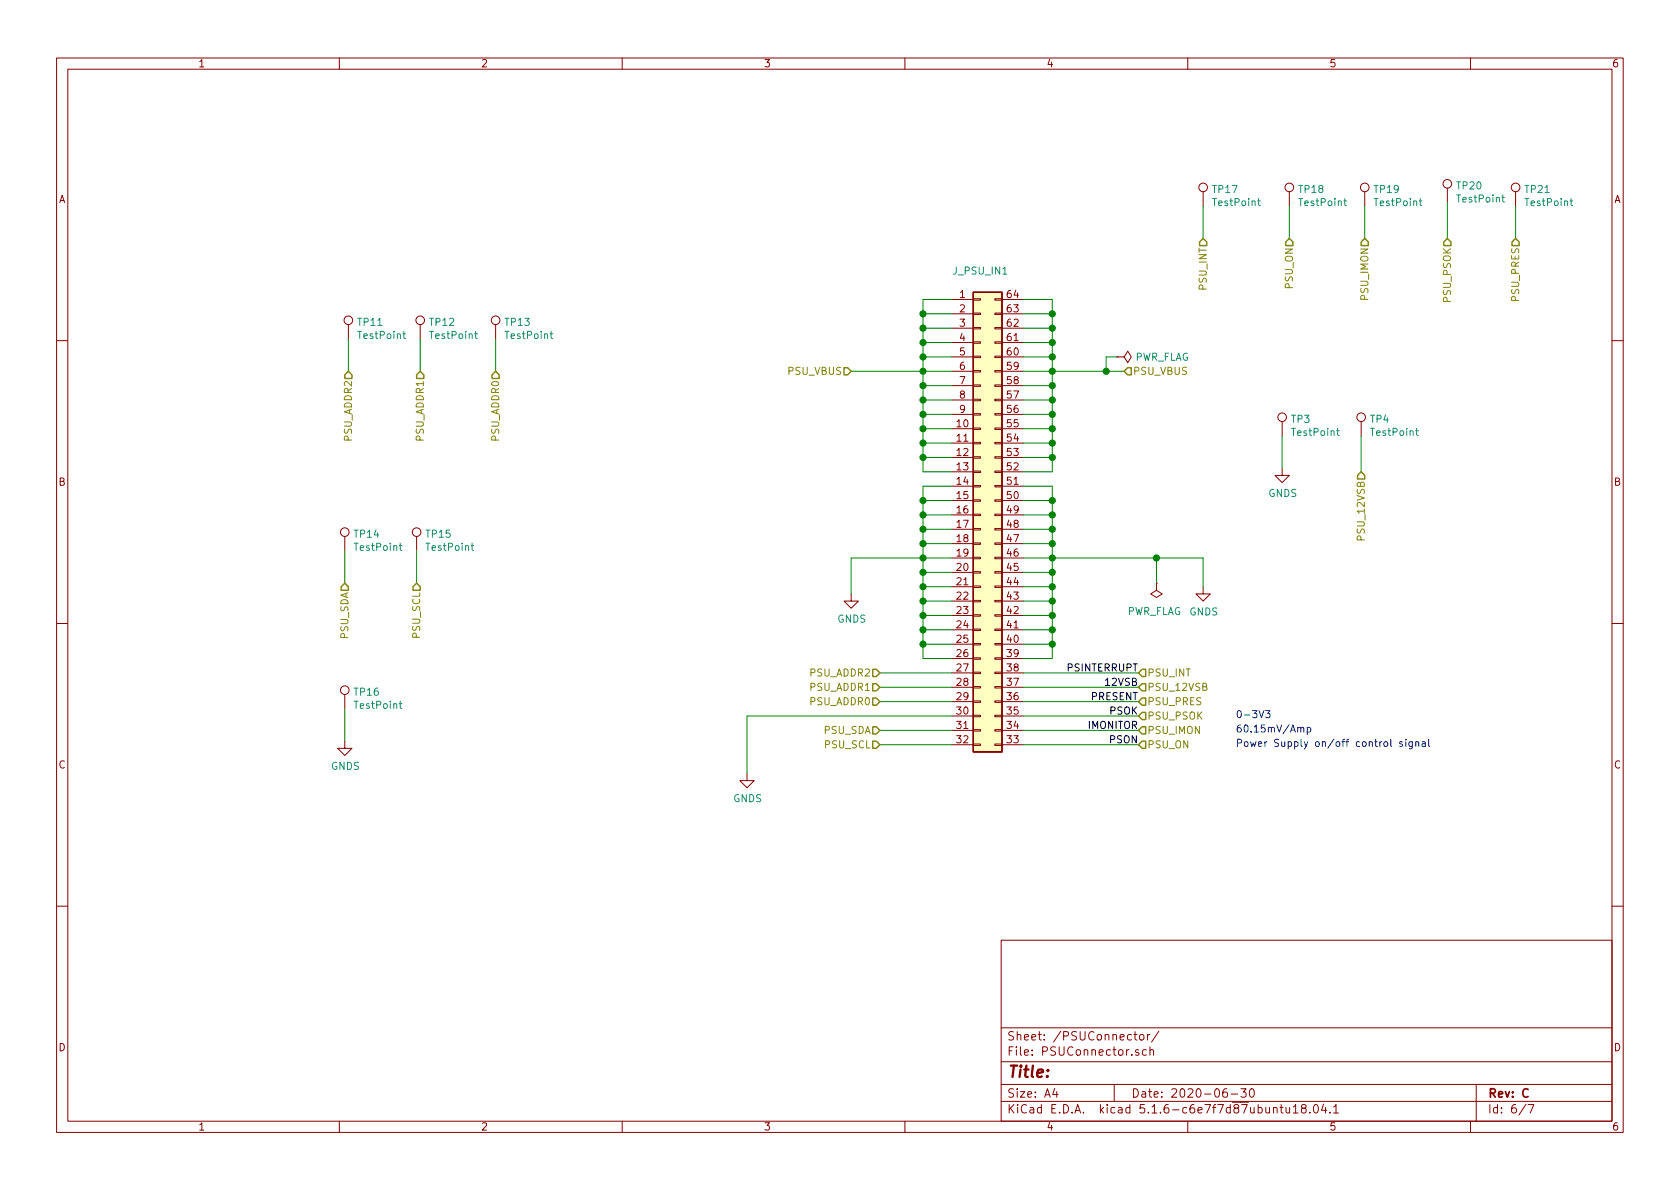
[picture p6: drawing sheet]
EESchema Schematic File Version 4
EELAYER 30 0
EELAYER END
$Descr A4 11693 8268
encoding utf-8
Sheet 6 7
Title ""
Date "2020-06-30"
Rev "C"
Comp ""
Comment1 ""
Comment2 ""
Comment3 ""
Comment4 ""
$EndDescr
Wire Wire Line
	6625 2075 6425 2075
Wire Wire Line
	6625 2175 6425 2175
Wire Wire Line
	6625 2275 6425 2275
Wire Wire Line
	6625 2375 6425 2375
Wire Wire Line
	6625 2475 6425 2475
Wire Wire Line
	6625 2575 6425 2575
Wire Wire Line
	6625 2675 6425 2675
Wire Wire Line
	6625 2775 6425 2775
Wire Wire Line
	6625 2875 6425 2875
Wire Wire Line
	6625 2975 6425 2975
Wire Wire Line
	6625 3075 6425 3075
Wire Wire Line
	6625 3175 6425 3175
Wire Wire Line
	6625 3275 6425 3275
Wire Wire Line
	6625 3375 6425 3375
Wire Wire Line
	6625 3475 6425 3475
Wire Wire Line
	6625 3575 6425 3575
Wire Wire Line
	6625 3675 6425 3675
Wire Wire Line
	6625 3775 6425 3775
Wire Wire Line
	6625 3875 6425 3875
Wire Wire Line
	6625 3975 6425 3975
Wire Wire Line
	6625 4075 6425 4075
Wire Wire Line
	6625 4175 6425 4175
Wire Wire Line
	6625 4275 6425 4275
Wire Wire Line
	6625 4375 6425 4375
Wire Wire Line
	6625 4475 6425 4475
Wire Wire Line
	6625 4575 6425 4575
Wire Wire Line
	6625 5075 6125 5075
Wire Wire Line
	6625 5175 6125 5175
Wire Wire Line
	7325 2075 7125 2075
Wire Wire Line
	7325 2175 7125 2175
Wire Wire Line
	7325 2275 7125 2275
Wire Wire Line
	7325 2375 7125 2375
Wire Wire Line
	7325 2475 7125 2475
Wire Wire Line
	7325 2575 7125 2575
Wire Wire Line
	7325 2675 7125 2675
Wire Wire Line
	7325 2775 7125 2775
Wire Wire Line
	7325 2875 7125 2875
Wire Wire Line
	7325 2975 7125 2975
Wire Wire Line
	7325 3075 7125 3075
Wire Wire Line
	7325 3175 7125 3175
Wire Wire Line
	7325 3275 7125 3275
Wire Wire Line
	7325 3375 7125 3375
Wire Wire Line
	7325 3475 7125 3475
Wire Wire Line
	7325 3575 7125 3575
Wire Wire Line
	7325 3675 7125 3675
Wire Wire Line
	7325 3775 7125 3775
Wire Wire Line
	7325 3875 7125 3875
Wire Wire Line
	7325 3975 7125 3975
Wire Wire Line
	7325 4075 7125 4075
Wire Wire Line
	7325 4175 7125 4175
Wire Wire Line
	7325 4275 7125 4275
Wire Wire Line
	7325 4375 7125 4375
Wire Wire Line
	7325 4475 7125 4475
Wire Wire Line
	7325 4575 7125 4575
Wire Wire Line
	7925 4775 7125 4775
Wire Wire Line
	7925 4875 7125 4875
Wire Wire Line
	6425 2075 6425 2175
Connection ~ 6425 2175
Wire Wire Line
	6425 2175 6425 2275
Connection ~ 6425 2275
Wire Wire Line
	6425 2275 6425 2375
Connection ~ 6425 2375
Wire Wire Line
	6425 2375 6425 2475
Connection ~ 6425 2475
Wire Wire Line
	6425 2475 6425 2575
Connection ~ 6425 2575
Wire Wire Line
	6425 2575 6425 2675
Connection ~ 6425 2675
Wire Wire Line
	6425 2675 6425 2775
Connection ~ 6425 2775
Wire Wire Line
	6425 2775 6425 2875
Connection ~ 6425 2875
Wire Wire Line
	6425 2875 6425 2975
Connection ~ 6425 2975
Wire Wire Line
	6425 2975 6425 3075
Connection ~ 6425 3075
Wire Wire Line
	6425 3075 6425 3175
Connection ~ 6425 3175
Wire Wire Line
	6425 3175 6425 3275
Wire Wire Line
	7325 2075 7325 2175
Connection ~ 7325 2175
Wire Wire Line
	7325 2175 7325 2275
Connection ~ 7325 2275
Wire Wire Line
	7325 2275 7325 2375
Connection ~ 7325 2375
Wire Wire Line
	7325 2375 7325 2475
Connection ~ 7325 2475
Wire Wire Line
	7325 2475 7325 2575
Connection ~ 7325 2575
Wire Wire Line
	7325 2575 7325 2675
Connection ~ 7325 2675
Wire Wire Line
	7325 2675 7325 2775
Connection ~ 7325 2775
Wire Wire Line
	7325 2775 7325 2875
Connection ~ 7325 2875
Wire Wire Line
	7325 2875 7325 2975
Connection ~ 7325 2975
Wire Wire Line
	7325 2975 7325 3075
Connection ~ 7325 3075
Wire Wire Line
	7325 3075 7325 3175
Wire Wire Line
	7325 3175 7325 3275
Connection ~ 7325 3175
Wire Wire Line
	6425 2575 5925 2575
Wire Wire Line
	7325 2575 7700 2575
Wire Wire Line
	6425 3375 6425 3475
Connection ~ 6425 3475
Wire Wire Line
	6425 3475 6425 3575
Connection ~ 6425 3575
Wire Wire Line
	6425 3575 6425 3675
Connection ~ 6425 3675
Wire Wire Line
	6425 3675 6425 3775
Connection ~ 6425 3775
Wire Wire Line
	6425 3775 6425 3875
Connection ~ 6425 3875
Wire Wire Line
	6425 3875 6425 3975
Connection ~ 6425 3975
Wire Wire Line
	6425 3975 6425 4075
Connection ~ 6425 4075
Wire Wire Line
	6425 4075 6425 4175
Connection ~ 6425 4175
Wire Wire Line
	6425 4175 6425 4275
Connection ~ 6425 4275
Wire Wire Line
	6425 4275 6425 4375
Connection ~ 6425 4375
Wire Wire Line
	6425 4375 6425 4475
Connection ~ 6425 4475
Wire Wire Line
	6425 4475 6425 4575
Wire Wire Line
	7325 3375 7325 3475
Connection ~ 7325 3475
Wire Wire Line
	7325 3475 7325 3575
Connection ~ 7325 3575
Wire Wire Line
	7325 3575 7325 3675
Connection ~ 7325 3675
Wire Wire Line
	7325 3675 7325 3775
Connection ~ 7325 3775
Wire Wire Line
	7325 3775 7325 3875
Connection ~ 7325 3875
Wire Wire Line
	7325 3875 7325 3975
Connection ~ 7325 3975
Wire Wire Line
	7325 3975 7325 4075
Connection ~ 7325 4075
Wire Wire Line
	7325 4075 7325 4175
Connection ~ 7325 4175
Wire Wire Line
	7325 4175 7325 4275
Connection ~ 7325 4275
Wire Wire Line
	7325 4275 7325 4375
Connection ~ 7325 4375
Wire Wire Line
	7325 4375 7325 4475
Connection ~ 7325 4475
Wire Wire Line
	7325 4475 7325 4575
Wire Wire Line
	8375 3875 8375 4075
Wire Wire Line
	6425 3875 5925 3875
Wire Wire Line
	5925 3875 5925 4125
Wire Wire Line
	6625 4975 5200 4975
Wire Wire Line
	5200 5375 5200 4975
Wire Wire Line
	7125 5175 7925 5175
Text Label 7925 5175 2    50   ~ 0
PSON
$Comp
L Connector_Generic:Conn_02x32_Counter_Clockwise J_PSU_IN?
U 1 1
P 6825 3575
AR Path="/5EFF4B1B" Ref="J_PSU_IN?"  Part="1" 
AR Path="/5EFF0F4B/5EFF4B1B" Ref="J_PSU_IN1"  Part="1" 
F 0 "J_PSU_IN1" H 6825 5275 50  0000 C CNN
F 1 "Amphenol FCI 10046971-001LF" H 6875 5200 50  0001 C CNN
F 2 "Amphenol FCI 10046971-001LF_2x32:Amphenol_FCI_10046971-001LF_2x32" H 6825 3575 50  0001 C CNN
F 3 "~" H 6825 3575 50  0001 C CNN
	1    6825 3575
	1    0    0    -1  
$EndComp
Wire Wire Line
	7125 4975 7925 4975
Text Label 7925 4975 2    50   ~ 0
PSOK
$Comp
L power:GNDS #PWR02
U 1 1
P 5925 4125
F 0 "#PWR02" H 5925 3875 50  0001 C CNN
F 1 "GNDS" H 5930 3952 50  0000 C CNN
F 2 "" H 5925 4125 50  0001 C CNN
F 3 "" H 5925 4125 50  0001 C CNN
	1    5925 4125
	1    0    0    -1  
$EndComp
$Comp
L power:GNDS #PWR03
U 1 1
P 8375 4075
F 0 "#PWR03" H 8375 3825 50  0001 C CNN
F 1 "GNDS" H 8380 3902 50  0000 C CNN
F 2 "" H 8375 4075 50  0001 C CNN
F 3 "" H 8375 4075 50  0001 C CNN
	1    8375 4075
	1    0    0    -1  
$EndComp
$Comp
L power:GNDS #PWR01
U 1 1
P 5200 5375
F 0 "#PWR01" H 5200 5125 50  0001 C CNN
F 1 "GNDS" H 5205 5202 50  0000 C CNN
F 2 "" H 5200 5375 50  0001 C CNN
F 3 "" H 5200 5375 50  0001 C CNN
	1    5200 5375
	1    0    0    -1  
$EndComp
Text HLabel 7825 2575 2    50   Input ~ 0
PSU_VBUS
Text HLabel 5925 2575 0    50   Input ~ 0
PSU_VBUS
Text HLabel 7925 4775 2    50   Input ~ 0
PSU_12VSB
Text HLabel 7925 5175 2    50   Input ~ 0
PSU_ON
Text HLabel 7925 4875 2    50   Input ~ 0
PSU_PRES
Text HLabel 7925 4975 2    50   Input ~ 0
PSU_PSOK
Text HLabel 6125 5075 0    50   Input ~ 0
PSU_SDA
Text HLabel 6125 5175 0    50   Input ~ 0
PSU_SCL
Wire Wire Line
	7125 5075 7925 5075
Text HLabel 7925 5075 2    50   Input ~ 0
PSU_IMON
Text Notes 8600 5000 0    50   ~ 0
0-3V3
Text Notes 8600 5200 0    50   ~ 0
Power Supply on/off control signal
Text Notes 8600 5100 0    50   ~ 0
60.15mV/Amp
Text Label 7925 5075 2    50   ~ 0
IMONITOR
Text Label 7925 4875 2    50   ~ 0
PRESENT
Text Label 7925 4775 2    50   ~ 0
12VSB
Wire Wire Line
	7125 4675 7925 4675
Text HLabel 7925 4675 2    50   Input ~ 0
PSU_INT
Text Label 7925 4675 2    50   ~ 0
PSINTERRUPT
$Comp
L power:PWR_FLAG #FLG0101
U 1 1
P 7775 2475
F 0 "#FLG0101" H 7775 2550 50  0001 C CNN
F 1 "PWR_FLAG" V 7775 2603 50  0000 L CNN
F 2 "" H 7775 2475 50  0001 C CNN
F 3 "~" H 7775 2475 50  0001 C CNN
	1    7775 2475
	0    1    1    0   
$EndComp
Wire Wire Line
	7775 2475 7700 2475
Wire Wire Line
	7700 2475 7700 2575
Connection ~ 7700 2575
Wire Wire Line
	7700 2575 7825 2575
$Comp
L power:PWR_FLAG #FLG0102
U 1 1
P 8050 4050
F 0 "#FLG0102" H 8050 4125 50  0001 C CNN
F 1 "PWR_FLAG" H 7875 4250 50  0000 L CNN
F 2 "" H 8050 4050 50  0001 C CNN
F 3 "~" H 8050 4050 50  0001 C CNN
	1    8050 4050
	-1   0    0    1   
$EndComp
Wire Wire Line
	8050 4050 8050 3875
Connection ~ 8050 3875
Wire Wire Line
	8050 3875 8375 3875
Wire Wire Line
	7325 3875 8050 3875
Wire Wire Line
	6125 4875 6625 4875
Wire Wire Line
	6625 4775 6125 4775
Wire Wire Line
	6625 4675 6125 4675
Text HLabel 6125 4875 0    50   Input ~ 0
PSU_ADDR0
Text HLabel 6125 4775 0    50   Input ~ 0
PSU_ADDR1
Text HLabel 6125 4675 0    50   Input ~ 0
PSU_ADDR2
$Comp
L Connector:TestPoint TP?
U 1 1
P 8925 3025
AR Path="/5F02F4E9/5F18B86B" Ref="TP?"  Part="1" 
AR Path="/5EFF0F4B/5F18B86B" Ref="TP3"  Part="1" 
F 0 "TP3" H 8983 3143 50  0000 L CNN
F 1 "TestPoint" H 8983 3052 50  0000 L CNN
F 2 "TestPoint:TestPoint_Pad_1.0x1.0mm" H 9125 3025 50  0001 C CNN
F 3 "~" H 9125 3025 50  0001 C CNN
	1    8925 3025
	1    0    0    -1  
$EndComp
$Comp
L Connector:TestPoint TP?
U 1 1
P 9475 3025
AR Path="/5F02F4E9/5F18F46B" Ref="TP?"  Part="1" 
AR Path="/5EFF0F4B/5F18F46B" Ref="TP4"  Part="1" 
F 0 "TP4" H 9533 3143 50  0000 L CNN
F 1 "TestPoint" H 9533 3052 50  0000 L CNN
F 2 "TestPoint:TestPoint_Pad_1.0x1.0mm" H 9675 3025 50  0001 C CNN
F 3 "~" H 9675 3025 50  0001 C CNN
	1    9475 3025
	1    0    0    -1  
$EndComp
Wire Wire Line
	8925 3025 8925 3250
$Comp
L power:GNDS #PWR015
U 1 1
P 8925 3250
F 0 "#PWR015" H 8925 3000 50  0001 C CNN
F 1 "GNDS" H 8930 3077 50  0000 C CNN
F 2 "" H 8925 3250 50  0001 C CNN
F 3 "" H 8925 3250 50  0001 C CNN
	1    8925 3250
	1    0    0    -1  
$EndComp
Wire Wire Line
	9475 3025 9475 3275
Text HLabel 9475 3275 3    50   Input ~ 0
PSU_12VSB
$Comp
L Connector:TestPoint TP?
U 1 1
P 2925 2350
AR Path="/5F02F4E9/5F1D2F4B" Ref="TP?"  Part="1" 
AR Path="/5EFF0F4B/5F1D2F4B" Ref="TP12"  Part="1" 
F 0 "TP12" H 2983 2468 50  0000 L CNN
F 1 "TestPoint" H 2983 2377 50  0000 L CNN
F 2 "TestPoint:TestPoint_Pad_1.0x1.0mm" H 3125 2350 50  0001 C CNN
F 3 "~" H 3125 2350 50  0001 C CNN
	1    2925 2350
	1    0    0    -1  
$EndComp
Wire Wire Line
	2925 2350 2925 2575
$Comp
L Connector:TestPoint TP?
U 1 1
P 3450 2350
AR Path="/5F02F4E9/5F1D6AD4" Ref="TP?"  Part="1" 
AR Path="/5EFF0F4B/5F1D6AD4" Ref="TP13"  Part="1" 
F 0 "TP13" H 3508 2468 50  0000 L CNN
F 1 "TestPoint" H 3508 2377 50  0000 L CNN
F 2 "TestPoint:TestPoint_Pad_1.0x1.0mm" H 3650 2350 50  0001 C CNN
F 3 "~" H 3650 2350 50  0001 C CNN
	1    3450 2350
	1    0    0    -1  
$EndComp
Wire Wire Line
	3450 2350 3450 2575
$Comp
L Connector:TestPoint TP?
U 1 1
P 2425 2350
AR Path="/5F02F4E9/5F1DA7F0" Ref="TP?"  Part="1" 
AR Path="/5EFF0F4B/5F1DA7F0" Ref="TP11"  Part="1" 
F 0 "TP11" H 2483 2468 50  0000 L CNN
F 1 "TestPoint" H 2483 2377 50  0000 L CNN
F 2 "TestPoint:TestPoint_Pad_1.0x1.0mm" H 2625 2350 50  0001 C CNN
F 3 "~" H 2625 2350 50  0001 C CNN
	1    2425 2350
	1    0    0    -1  
$EndComp
Wire Wire Line
	2425 2350 2425 2575
Text HLabel 3450 2575 3    50   Input ~ 0
PSU_ADDR0
Text HLabel 2925 2575 3    50   Input ~ 0
PSU_ADDR1
Text HLabel 2425 2575 3    50   Input ~ 0
PSU_ADDR2
$Comp
L Connector:TestPoint TP?
U 1 1
P 2900 3825
AR Path="/5F02F4E9/5F1FA07F" Ref="TP?"  Part="1" 
AR Path="/5EFF0F4B/5F1FA07F" Ref="TP15"  Part="1" 
F 0 "TP15" H 2958 3943 50  0000 L CNN
F 1 "TestPoint" H 2958 3852 50  0000 L CNN
F 2 "TestPoint:TestPoint_Pad_1.0x1.0mm" H 3100 3825 50  0001 C CNN
F 3 "~" H 3100 3825 50  0001 C CNN
	1    2900 3825
	1    0    0    -1  
$EndComp
Wire Wire Line
	2900 3825 2900 4050
$Comp
L Connector:TestPoint TP?
U 1 1
P 2400 3825
AR Path="/5F02F4E9/5F1FA086" Ref="TP?"  Part="1" 
AR Path="/5EFF0F4B/5F1FA086" Ref="TP14"  Part="1" 
F 0 "TP14" H 2458 3943 50  0000 L CNN
F 1 "TestPoint" H 2458 3852 50  0000 L CNN
F 2 "TestPoint:TestPoint_Pad_1.0x1.0mm" H 2600 3825 50  0001 C CNN
F 3 "~" H 2600 3825 50  0001 C CNN
	1    2400 3825
	1    0    0    -1  
$EndComp
Wire Wire Line
	2400 3825 2400 4050
Text HLabel 2400 4050 3    50   Input ~ 0
PSU_SDA
Text HLabel 2900 4050 3    50   Input ~ 0
PSU_SCL
$Comp
L Connector:TestPoint TP?
U 1 1
P 2400 4925
AR Path="/5F02F4E9/5F208833" Ref="TP?"  Part="1" 
AR Path="/5EFF0F4B/5F208833" Ref="TP16"  Part="1" 
F 0 "TP16" H 2458 5043 50  0000 L CNN
F 1 "TestPoint" H 2458 4952 50  0000 L CNN
F 2 "TestPoint:TestPoint_Pad_1.0x1.0mm" H 2600 4925 50  0001 C CNN
F 3 "~" H 2600 4925 50  0001 C CNN
	1    2400 4925
	1    0    0    -1  
$EndComp
Wire Wire Line
	2400 4925 2400 5150
$Comp
L power:GNDS #PWR016
U 1 1
P 2400 5150
F 0 "#PWR016" H 2400 4900 50  0001 C CNN
F 1 "GNDS" H 2405 4977 50  0000 C CNN
F 2 "" H 2400 5150 50  0001 C CNN
F 3 "" H 2400 5150 50  0001 C CNN
	1    2400 5150
	1    0    0    -1  
$EndComp
$Comp
L Connector:TestPoint TP?
U 1 1
P 8975 1425
AR Path="/5F02F4E9/5F221423" Ref="TP?"  Part="1" 
AR Path="/5EFF0F4B/5F221423" Ref="TP18"  Part="1" 
F 0 "TP18" H 9033 1543 50  0000 L CNN
F 1 "TestPoint" H 9033 1452 50  0000 L CNN
F 2 "TestPoint:TestPoint_Pad_1.0x1.0mm" H 9175 1425 50  0001 C CNN
F 3 "~" H 9175 1425 50  0001 C CNN
	1    8975 1425
	1    0    0    -1  
$EndComp
Wire Wire Line
	8975 1425 8975 1650
$Comp
L Connector:TestPoint TP?
U 1 1
P 9500 1425
AR Path="/5F02F4E9/5F225748" Ref="TP?"  Part="1" 
AR Path="/5EFF0F4B/5F225748" Ref="TP19"  Part="1" 
F 0 "TP19" H 9558 1543 50  0000 L CNN
F 1 "TestPoint" H 9558 1452 50  0000 L CNN
F 2 "TestPoint:TestPoint_Pad_1.0x1.0mm" H 9700 1425 50  0001 C CNN
F 3 "~" H 9700 1425 50  0001 C CNN
	1    9500 1425
	1    0    0    -1  
$EndComp
Wire Wire Line
	9500 1425 9500 1650
Text HLabel 9500 1650 3    50   Input ~ 0
PSU_IMON
Text HLabel 8975 1650 3    50   Input ~ 0
PSU_ON
$Comp
L Connector:TestPoint TP?
U 1 1
P 10075 1400
AR Path="/5F02F4E9/5F24027B" Ref="TP?"  Part="1" 
AR Path="/5EFF0F4B/5F24027B" Ref="TP20"  Part="1" 
F 0 "TP20" H 10133 1518 50  0000 L CNN
F 1 "TestPoint" H 10133 1427 50  0000 L CNN
F 2 "TestPoint:TestPoint_Pad_1.0x1.0mm" H 10275 1400 50  0001 C CNN
F 3 "~" H 10275 1400 50  0001 C CNN
	1    10075 1400
	1    0    0    -1  
$EndComp
Wire Wire Line
	10075 1400 10075 1650
Text HLabel 10075 1650 3    50   Input ~ 0
PSU_PSOK
$Comp
L Connector:TestPoint TP?
U 1 1
P 8375 1425
AR Path="/5F02F4E9/5F257476" Ref="TP?"  Part="1" 
AR Path="/5EFF0F4B/5F257476" Ref="TP17"  Part="1" 
F 0 "TP17" H 8433 1543 50  0000 L CNN
F 1 "TestPoint" H 8433 1452 50  0000 L CNN
F 2 "TestPoint:TestPoint_Pad_1.0x1.0mm" H 8575 1425 50  0001 C CNN
F 3 "~" H 8575 1425 50  0001 C CNN
	1    8375 1425
	1    0    0    -1  
$EndComp
Wire Wire Line
	8375 1425 8375 1650
Text HLabel 8375 1650 3    50   Input ~ 0
PSU_INT
Text HLabel 10550 1650 3    50   Input ~ 0
PSU_PRES
$Comp
L Connector:TestPoint TP?
U 1 1
P 10550 1425
AR Path="/5F02F4E9/5F263862" Ref="TP?"  Part="1" 
AR Path="/5EFF0F4B/5F263862" Ref="TP21"  Part="1" 
F 0 "TP21" H 10608 1543 50  0000 L CNN
F 1 "TestPoint" H 10608 1452 50  0000 L CNN
F 2 "TestPoint:TestPoint_Pad_1.0x1.0mm" H 10750 1425 50  0001 C CNN
F 3 "~" H 10750 1425 50  0001 C CNN
	1    10550 1425
	1    0    0    -1  
$EndComp
Wire Wire Line
	10550 1425 10550 1650
$EndSCHEMATC
